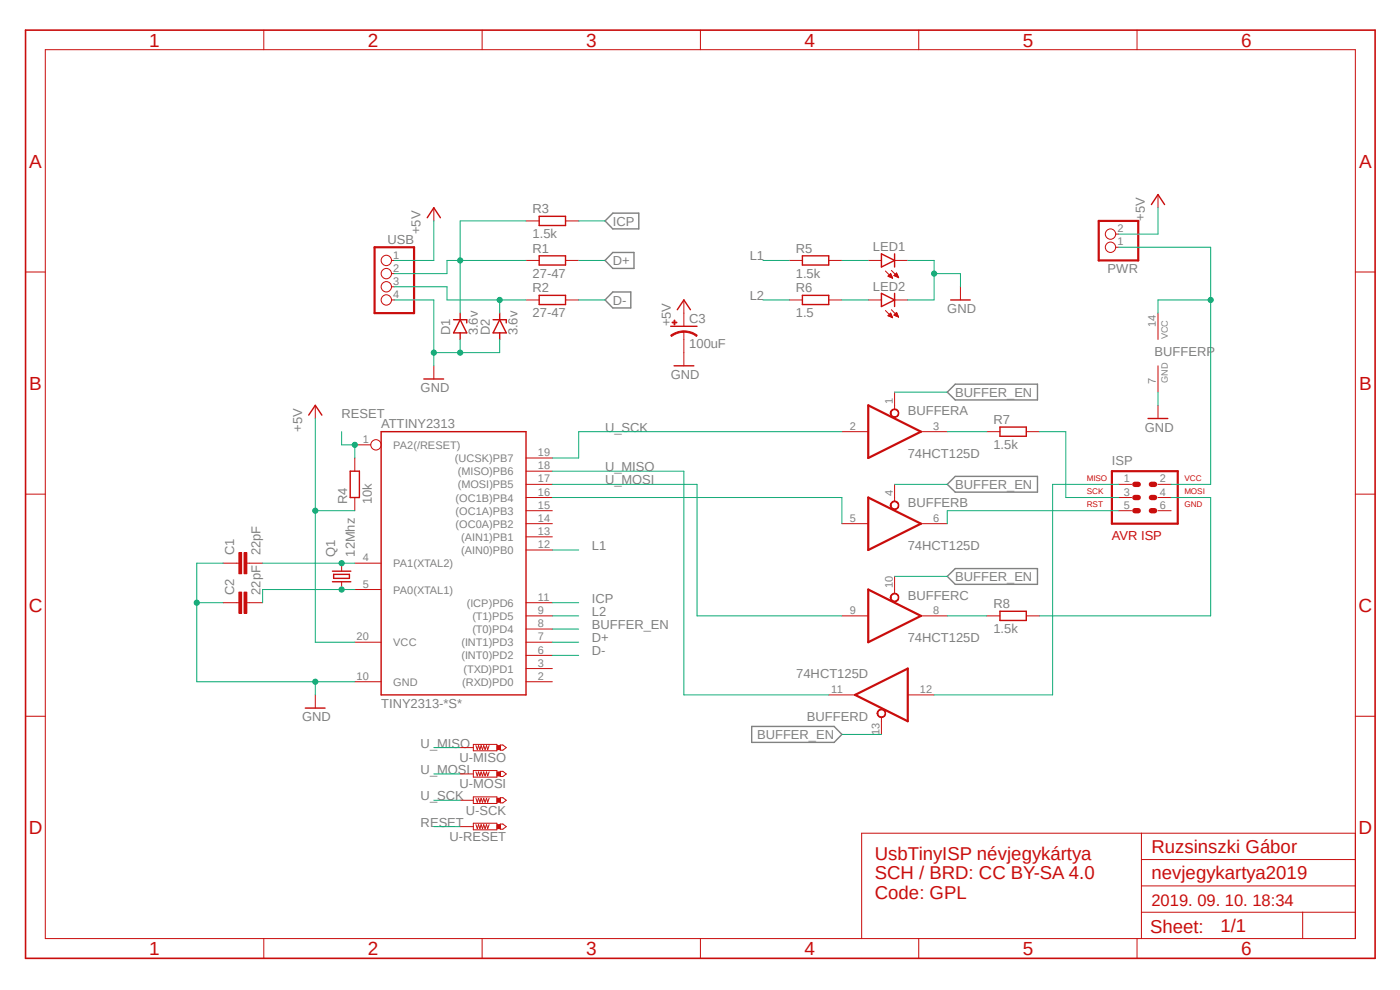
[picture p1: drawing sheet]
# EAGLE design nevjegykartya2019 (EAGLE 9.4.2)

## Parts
ATTINY2313  TINY2313-*S*  [SO20L$]
BUFFER  74HCT125D  [SO14]
C1  22pF  C-EUC1206  [C1206]
C2  22pF  C-EUC1206  [C1206]
C3  100uF  CPOL-USE2.5-5  [E2,5-5]
D1  3.6v  ZENER-DIODESOT223  [SOT223]
D2  3.6v  ZENER-DIODESOT223  [SOT223]
ISP  AVR-ISP-6VERT  [AVR-ISP-6]
LED1  LEDCHIPLED_1206  [CHIPLED_1206]
LED2  LEDCHIPLED_1206  [CHIPLED_1206]
PWR  PINHD-1X2/90  [1X02/90]
Q1  12Mhz  KX-12B  [6.0X3.5_2]
R1  27-47  R-EU_M1206  [M1206]
R2  27-47  R-EU_M1206  [M1206]
R3  1.5k  R-EU_M1206  [M1206]
R4  10k  R-EU_M1206  [M1206]
R5  1.5k  R-EU_M1206  [M1206]
R6  1.5  R-EU_M1206  [M1206]
R7  1.5k  R-EU_M1206  [M1206]
R8  1.5k  R-EU_M1206  [M1206]
U-MISO  PTR1TP20SQ  [TP20SQ]
U-MOSI  PTR1TP20SQ  [TP20SQ]
U-RESET  PTR1TP20SQ  [TP20SQ]
U-SCK  PTR1TP20SQ  [TP20SQ]
USB  PINHD-1X4/90  [1X04/90]

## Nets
+5V: ATTINY2313.20(VCC) C3.+ PWR.2 R4.1 USB.1
BUFFER_EN: ATTINY2313.8((T0)PD4) BUFFER.1(A:OE) BUFFER.4(B:OE) BUFFER.10(C:OE) BUFFER.13(D:OE)
D+: ATTINY2313.7((INT1)PD3) R1.2
D-: ATTINY2313.6((INT0)PD2) R2.2
GND: ATTINY2313.10(GND) BUFFER.7(P:GND) C1.1 C2.1 C3.- D1.1(A) D2.1(A) LED1.C LED2.C USB.4
ICP: ATTINY2313.11((ICP)PD6) R3.2
L1: ATTINY2313.12((AIN0)PB0) R5.1
L2: ATTINY2313.9((T1)PD5) R6.1
MISO: BUFFER.12(D:I) ISP.1
MOSI: ISP.4 R8.2
N$1: LED2.A R6.2
N$2: D1.4(C) R1.1 R3.1 USB.2
N$3: D2.4(C) R2.1 USB.3
N$5: LED1.A R5.2
N$6: BUFFER.8(C:O) R8.1
N$7: BUFFER.3(A:O) R7.1
N$13: ATTINY2313.16((OC1B)PB4) BUFFER.5(B:I)
N$16: ATTINY2313.4(PA1(XTAL2)) C1.2 Q1.2
N$17: BUFFER.14(P:VCC) ISP.2 PWR.1
N$18: ATTINY2313.5(PA0(XTAL1)) C2.2 Q1.1
RESET: ATTINY2313.1(PA2(/RESET)) R4.2 U-RESET.TP
RST: BUFFER.6(B:O) ISP.5
SCK: ISP.3 R7.2
U_MISO: ATTINY2313.18((MISO)PB6) BUFFER.11(D:O) U-MISO.TP
U_MOSI: ATTINY2313.17((MOSI)PB5) BUFFER.9(C:I) U-MOSI.TP
U_SCK: ATTINY2313.19((UCSK)PB7) BUFFER.2(A:I) U-SCK.TP
Unconnected: ATTINY2313.2((RXD)PD0) ATTINY2313.3((TXD)PD1) ATTINY2313.13((AIN1)PB1) ATTINY2313.14((OC0A)PB2) ATTINY2313.15((OC1A)PB3) ISP.6

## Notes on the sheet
- Ruzsinszki Gábor
- UsbTinyISP névjegykártya
  SCH / BRD: CC BY-SA 4.0
  Code: GPL

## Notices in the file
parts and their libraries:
crystal-geyer_V1_0: Copyright: Geyer-Electronic
